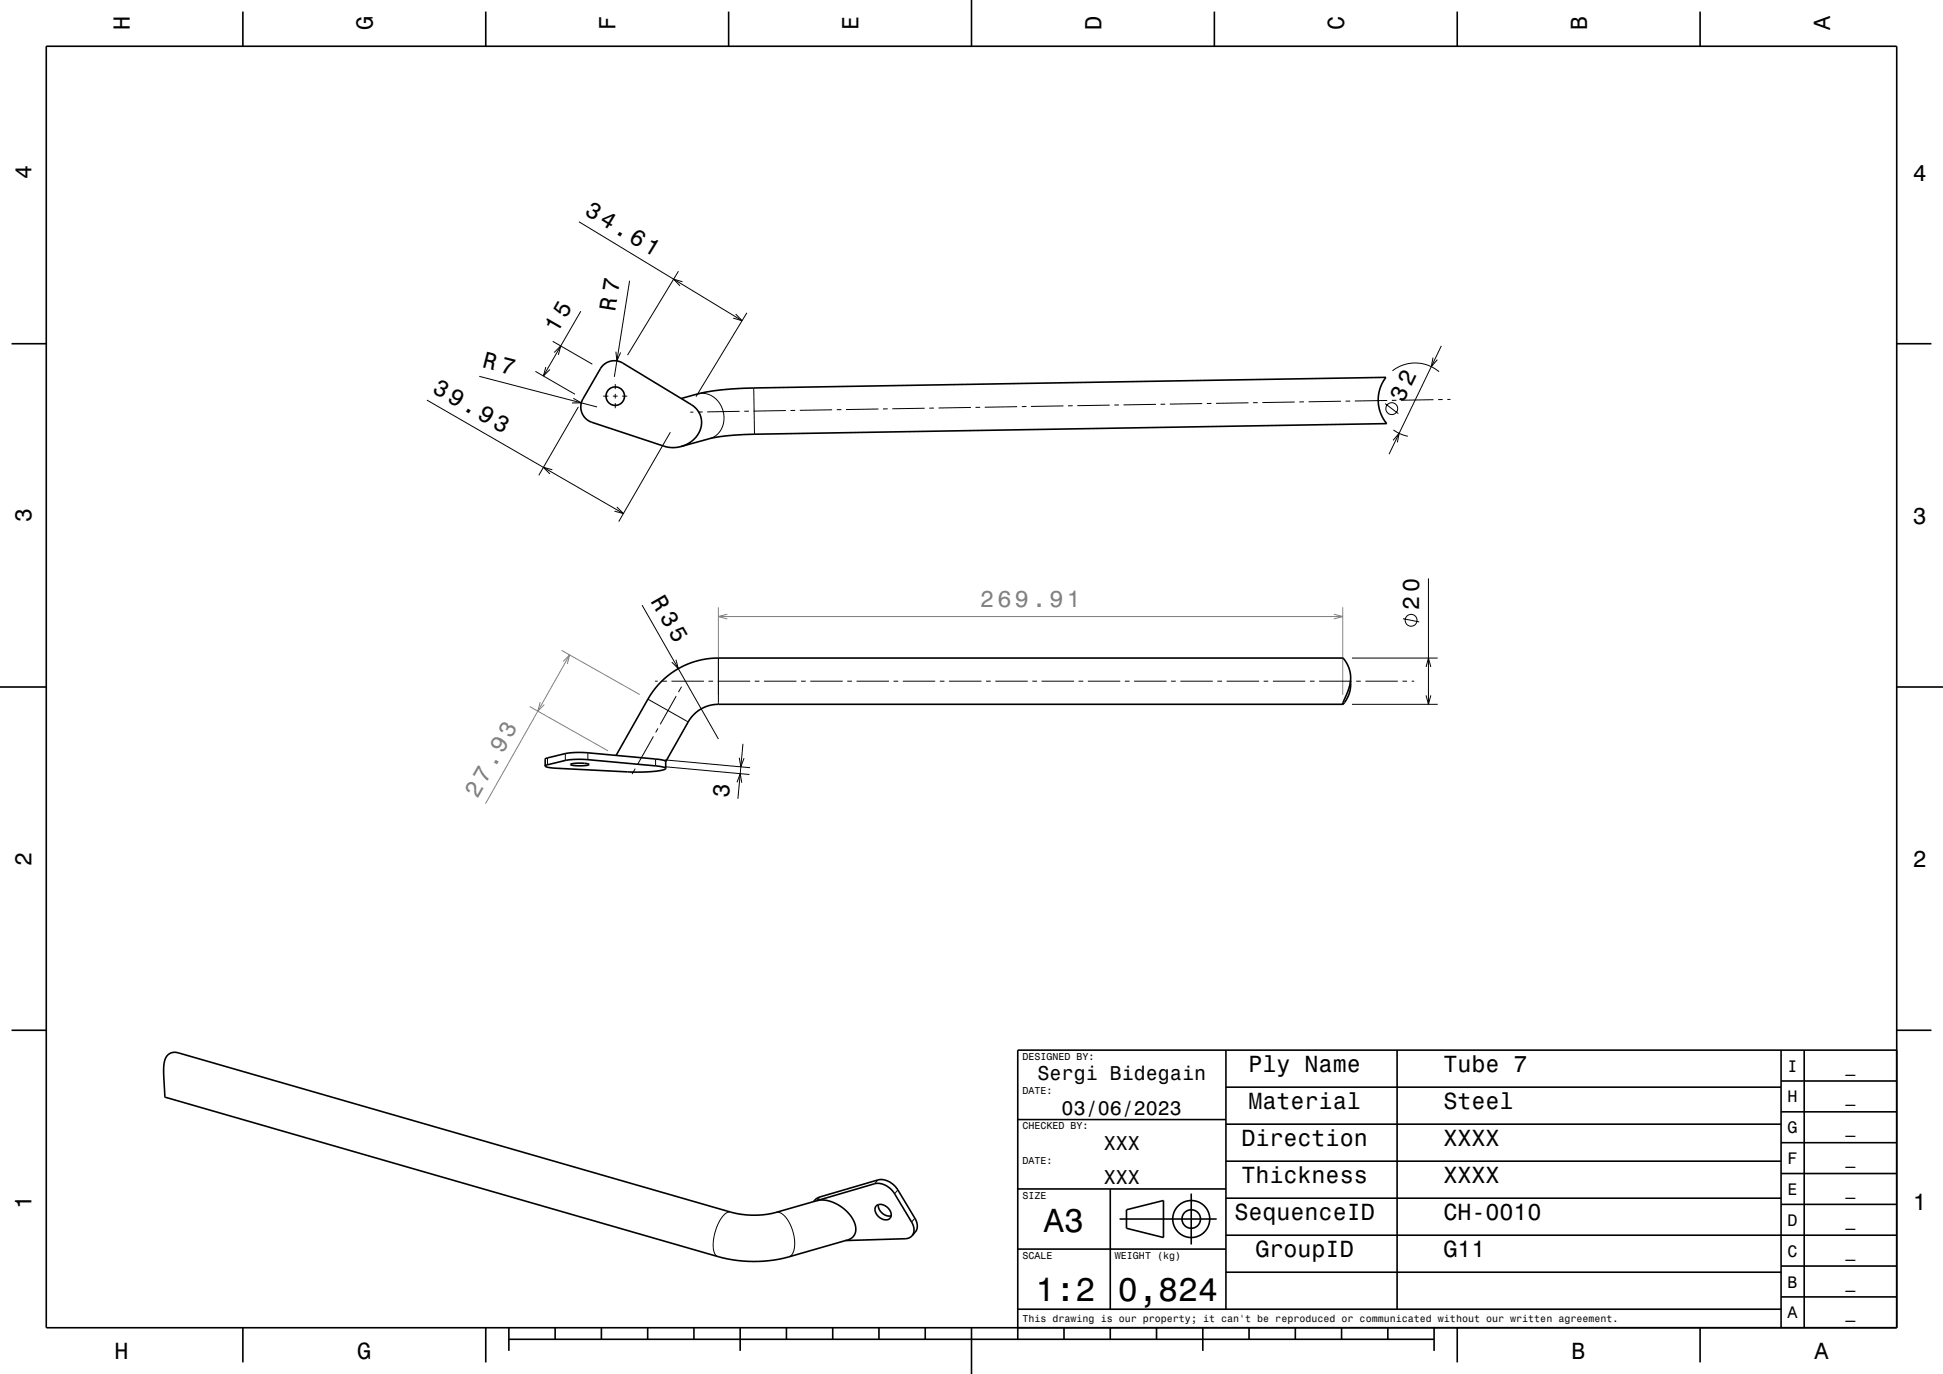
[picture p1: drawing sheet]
<svg xmlns="http://www.w3.org/2000/svg" width="420mm" height="297mm" viewBox="0 0 420 297" stroke-linecap="round" stroke-linejoin="round" font-family="sans-serif">
<g fill="none" stroke="#000" stroke-width=".22">
<path d="M125.2 47.9l35.2 21.4M146.6 58.6l-10.9 18.2M118 79.3l-.5 2 1.4-1.4M119.5 73.8l8.5 4.9M119.8 76.2l1.4-1.4-.5 1.9M125.5 67.3l-8 14M133.1 76l.2 2 .9-1.8M136.1 60.7l-3.3 20.8M147.5 60.9l-1.9-.6 1.4 1.5M159 67.9l1.4 1.4-1.9-.5M161.4 67.6l-11 18.1M309.8 77.3l-.4 2 1.3-1.6"/>
<path d="M311.6 74.8l-11.3 23.4M92.3 86.5l42.5 24.5M103.6 81.3l25.4 6.7M115.7 80.3l8.6 4.9M123.9 86.1l1.8 1h-2M125 87.9l-8.5 14.9M130.4 85.6h1.1M132.5 85.6h1M133 83v1.1M133 85.1v1M133 87.1v1.1M134.5 85.6h1.1"/>
<path d="M144.9 93.4l-11.1 19.3M149.9 89.1h-.7M150.8 85.1a5 5 0 0 1 5.6 6 4.3 4.3 0 0 1-2.9 3.7M151.9 89l-1 .1M159.9 88.9l-7 .1M161.9 88.9h-1M162.9 83.9l.2 10M169.9 88.7l-7 .2M171.9 88.7h-1M179.9 88.6l-7 .1M181.9 88.5l-1 .1M189.9 88.4l-7 .1"/>
<path d="M191.9 88.4h-1M199.9 88.2l-7 .2M201.9 88.2h-1M209.9 88.1l-7 .1M211.9 88l-1 .1M219.9 87.9l-7 .1M221.9 87.9h-1M229.9 87.7l-7 .2M231.9 87.7h-1M239.9 87.6l-7 .1M241.9 87.5l-1 .1M249.9 87.4l-7 .1"/>
<path d="M251.9 87.4h-1M259.9 87.2l-7 .2M261.9 87.2h-1M269.9 87.1l-7 .1M271.9 87l-1 .1M279.9 86.9l-7 .1M281.9 86.9h-1M289.9 86.7l-7 .2M291.9 86.7h-1M299.4 87.3l2.9 2.1M299.9 86.6l-7 .1M301 80.2a8 8 0 0 1 10.1 .1"/>
<path d="M301.1 95.2l1.3-1.5-.3 1.9M301.2 92.9l1.5 .9 1.6 .5M301.9 86.5h-1M309.9 86.4l-7 .1M311.9 86.4h-1M313.5 86.3h-.6M119.4 101.5l-1.9-.5 1.4 1.4M133.3 109.6l1.5 1.4-2-.5M138.8 130.8l16.5 28.9M303.3 133.7l3.5 .7M308.8 125v27.2M140.1 151.1l8.7 5"/>
<path d="M141.2 159.2l-3.4 6.1M141.6 147.2h.6M142.2 157.4l-.5 .9M143.2 147.2h1M145.2 147.2h7M146.1 142.6l.5 1.9-1.4-1.4M146.2 150.5l-3.5 6.1M147.3 148.4l-.6 1.2M153.2 147.2h1M155.2 147.2h7M155.3 142.2v10M163.2 147.2h1"/>
<path d="M165.2 147.2h7M173.2 147.2h1M175.2 147.2h7M183.2 147.2h1M185.2 147.2h7M193.2 147.2h1M195.2 147.2h7M203.2 147.2h1M205.2 147.2h7M213.2 147.2h1M215.2 147.2h7M223.2 147.2h1"/>
<path d="M225.2 147.2h7M233.2 147.2h1M235.2 147.2h7M243.2 147.2h1M245.2 147.2h7M253.2 147.2h1M255.2 147.2h7M263.2 147.2h1M265.2 147.2h7M273.2 147.2h1M275.2 147.2h7M283.2 147.2h1"/>
<path d="M285.2 147.2h7M292.2 152.2h18.6M292.2 142.2h18.6M293.2 147.2h1M295.2 147.2h7M303.2 147.2h1M305.2 147.2h.5M308.3 144.2l.5-2 .5 2M308.3 150.3l.5 1.9 .5-1.9M118.3 163.8v1.5M122.2 162.9v1.5M127.1 162.7v1.5"/>
<path d="M137.3 166.1l-.7 1.2M141.7 164.1v1.5M143.7 165.7l18.3 1.7M143.7 164.3l18.4 1.6M159.3 169.1l.7-1.9 .3 2M159.8 163.8l.3 2 .7-1.9M160.6 160.8l-1.1 11.9M177.3 258.7l-.7 .8M189.8 255.1l-.8 .8M194.1 257.2l-.7 .8M157.9 262a2.54 2.54 0 0 0-2.2 1.7l-.6 1.1a8.4 8.4 0 0 0-.5 6.3l.6 .5M167.7 262.1a2.94 2.94 0 0 1 2.8 2 8.1 8.1 0 0 1 .8 6.9l-.8 .7"/>
<path d="M197.8 263.3l-.7 .9"/>
<circle cx="300.8" cy="88.3" r="1.28"/>
<circle cx="305" cy="134.1" r="1.28"/>
</g>
<path d="M155.3 131.3v18.9M155.3 133.3h134.9M157.2 132.8l-1.9 .5 1.9 .5M288.3 132.8l1.9 .5-1.9 .5M290.2 131.3v18.9M114.5 152.7l16.9 9.6M116.8 151.8l-.5 1.9 1.4-1.4M121.4 140.6l16.9 9.5M121.7 143l1.4-1.4-.5 1.9M123.1 141.6l-18.2 32.1" fill="none" stroke="#808080" stroke-width=".22"/>
<g fill="none" stroke="#000" stroke-width=".35">
<path d="M10 10h400v277h-400zM52.5 2.5v7.5M105 2.5v7.5M157.5 2.5v7.5M210 0v10M262.5 2.5v7.5M315 2.5v7.5M367.5 2.5v7.5M2.5 74.3h7.5M130.3 79.1a3.5 3.5 0 0 1 4.3-.6l14.8 9a4.7 4.7 0 0 1-.2 8.1 6.6 6.6 0 0 1-5.7 .8l-15.6-5.1a3.5 3.5 0 0 1-1.9-5.1zM410 74.3h7.5M147.2 86.1a49.3 49.3 0 0 1 15.7-2.2l136.7-2.3a8 8 0 0 0 .2 10l-139.1 2.3-6.3 .7-7.2 1.9"/>
<path d="M0 148.5h10M290.2 152.2l.1-.4a10.6 10.6 0 0 0 1.5-6.5 5.8 5.8 0 0 0-1.6-3.1h-135.2l-2 .2-2.9 .6-3 1.3-2.3 1.4-2.2 2-2.3 3-7.1 12.6M290.2 152.2h-134.9a7.5 7.5 0 0 0-6.5 3.9l-4.9 8.6M291.9 147.2a6.2 6.2 0 0 1-1.7 5M410 148.5h10M117.8 165.6l.4-.3 4.2-1 3.3-.2 16.2 1.5 1.5 .2 .5 .3M117.8 165.6a4 4 0 0 0 2.4 .5l17.2 .8 4.4-.2 1.6-.3 .5-.3M117.8 165.6v-1.5l.2-.2 4.5-1.1 3.4-.1 17.1 1.5 .9 .4v1.5M123.3 165.2l1.4-.2a5.5 5.5 0 0 1 2.6 .2 6.6 6.6 0 0 1-4 0zM2.5 222.7h7.5M36.3 228a2.21 2.21 0 0 1 2.2-.4l119.4 34.4a19.1 19.1 0 0 0 9.8 .1l8.9-2.6a7.9 7.9 0 0 1 7.8 4.1 2.86 2.86 0 0 1-.6 4.2l-13.3 3.9a29 29 0 0 1-15.3-.1l-119.5-34.4-.1-.3a37 37 0 0 1-.1-7l.2-1zM265 235h120"/>
<path d="M265 227v56M302 227v56M385 233.7h25M385 227v60M390 227v60M410 222.7h7.5M410 227h-190v62.5M175.8 259.7l.6-.5 .7-.4 12.7-3.7a4.2 4.2 0 0 1 4.3 2.1l3.7 6.1a2.54 2.54 0 0 1 0 3l-.7 .8M176.6 259.5l12.4-3.6a4.2 4.2 0 0 1 4.4 2.1l3.7 6.2a2.55 2.55 0 0 1 0 2.9M220 257h45M220 242h45M240 257v26"/>
<path d="M257.5 258v11M265 259h120M265 251h120M265 243h120M385 253.7h25M385 247h25M385 240.3h25M189.4 260.6a2.27 2.27 0 0 1 3.3 2.1 1.28 1.28 0 0 1-.9 1 1.28 1.28 0 0 1-1.3-.3 1.92 1.92 0 0 1-1.1-2.8zM189.9 260.4a2.43 2.43 0 0 0 2.7 2.4M197.1 267.1l-.5 .5-.7 .2-13.1 .4M220 270h45M242 263.5h21"/>
<path d="M243.5 261.5l8-2v8l-8-2zM265 275h120M265 267h145M385 273.7h25M385 260.3h25M52.5 287v7.5M105 287v7.5M110 289.5h200M110 287v5M120 287v2.5M130 287v2.5M140 287v2.5"/>
<path d="M150 287v2.5M160 287v5M170 287v2.5M180 287v2.5M190 287v2.5M200 287v2.5M210 287v10M220 283h165M230 287v2.5M240 287v2.5M250 287v2.5M260 287v5"/>
<path d="M270 287v2.5M280 287v2.5M290 287v2.5M300 287v2.5M310 287v5M315 287v7.5M367.5 287v7.5M385 280.3h25"/>
<circle cx="133" cy="85.6" r="2"/>
<circle cx="257.5" cy="263.5" r="2"/>
<circle cx="257.5" cy="263.5" r="4"/>
</g>
<g font-size="7.2">
<text x="225.7" y="266.3">A3</text>
<text x="223.8" y="281.3">1:2</text>
<text x="241.7" y="281.3">0,824</text>
</g>
<g font-size="5.1">
<text x="133" y="67.4" transform="rotate(-81 133 67.4)">R 7</text>
<text x="120.4" y="72.1" transform="rotate(-60 120.4 72.1)">15</text>
<text x="104.1" y="79.4" transform="rotate(14 104.1 79.4)">R 7</text>
<text x="93.3" y="84.7" transform="rotate(30 93.3 84.7)">39.93</text>
<text x="140.5" y="129.8" transform="rotate(60 140.5 129.8)">R 35</text>
<text x="157.5" y="172.5" transform="rotate(-85 157.5 172.5)">3</text>
</g>
<g font-size="5">
<text x="28.1" y="6.5" transform="rotate(-90 28.1 6.5)">H</text>
<text x="80.6" y="6.5" transform="rotate(-90 80.6 6.5)">G</text>
<text x="133.1" y="6.5" transform="rotate(-90 133.1 6.5)">F</text>
<text x="185.6" y="6.5" transform="rotate(-90 185.6 6.5)">E</text>
<text x="238.1" y="6.5" transform="rotate(-90 238.1 6.5)">D</text>
<text x="290.6" y="6.5" transform="rotate(-90 290.6 6.5)">C</text>
<text x="343.1" y="6.5" transform="rotate(-90 343.1 6.5)">B</text>
<text x="395.6" y="6.5" transform="rotate(-90 395.6 6.5)">A</text>
<text x="6.8" y="38.7" transform="rotate(-90 6.8 38.7)">4</text>
<text x="413.5" y="39">4</text>
<text x="126.2" y="46.2" transform="rotate(31 126.2 46.2)">34.61</text>
<text x="303.4" y="87" transform="rotate(-64 303.4 87)">32</text>
<text x="6.8" y="112.9" transform="rotate(-90 6.8 112.9)">3</text>
<text x="413.5" y="113.2">3</text>
<text x="306.8" y="131.8" transform="rotate(-90 306.8 131.8)">20</text>
<text x="6.8" y="187.1" transform="rotate(-90 6.8 187.1)">2</text>
<text x="413.5" y="187.4">2</text>
<text x="269.9" y="231.8">Ply Name</text>
<text x="312" y="231.8">Tube 7</text>
<text x="269.9" y="239.8">Material</text>
<text x="312" y="239.8">Steel</text>
<text x="268.3" y="247.8">Direction</text>
<text x="312" y="247.8">XXXX</text>
<text x="268.3" y="255.8">Thickness</text>
<text x="312" y="255.8">XXXX</text>
<text x="6.8" y="261.3" transform="rotate(-90 6.8 261.3)">1</text>
<text x="266.8" y="263.8">SequenceID</text>
<text x="312" y="263.8">CH-0010</text>
<text x="413.5" y="261.6">1</text>
<text x="271.4" y="271.8">GroupID</text>
<text x="312" y="271.8">G11</text>
<text x="24.7" y="293.8">H</text>
<text x="77.2" y="293.8">G</text>
<text x="339.7" y="293.8">B</text>
<text x="392.2" y="293.8">A</text>
</g>
<g font-size="5" fill="#808080">
<text x="211.9" y="131.3">269.91</text>
<text x="103.2" y="172.7" transform="rotate(-61 103.2 172.7)">27.93</text>
</g>
<g font-size="4.3">
<text x="224.3" y="233.5">Sergi Bidegain</text>
<text x="229.5" y="241">03/06/2023</text>
<text x="238.6" y="248.5">XXX</text>
<text x="238.6" y="256">XXX</text>
</g>
<g font-size="3.6">
<text x="386.4" y="231.6">I</text>
<text x="398.9" y="231.6">_</text>
<text x="386.4" y="238.3">H</text>
<text x="398.9" y="238.3">_</text>
<text x="386.4" y="245">G</text>
<text x="398.9" y="245">_</text>
<text x="386.4" y="251.6">F</text>
<text x="398.9" y="251.6">_</text>
<text x="386.4" y="258.3">E</text>
<text x="398.9" y="258.3">_</text>
<text x="386.4" y="265">D</text>
<text x="398.9" y="265">_</text>
<text x="386.4" y="271.6">C</text>
<text x="398.9" y="271.6">_</text>
<text x="386.4" y="278.3">B</text>
<text x="398.9" y="278.3">_</text>
<text x="386.4" y="285">A</text>
<text x="398.9" y="285">_</text>
</g>
<g font-size="2.2">
<text x="221" y="229.1">DESIGNED BY:</text>
<text x="221" y="236.6">DATE:</text>
<text x="221" y="244.1">CHECKED BY:</text>
<text x="221" y="251.6">DATE:</text>
<text x="221" y="259.1">SIZE</text>
<text x="221" y="272.1">SCALE</text>
<text x="241" y="272.1">WEIGHT (kg)</text>
<text x="221" y="285.8">This drawing is our property; it can't be reproduced or communicated without our written agreement.</text>
</g>
</svg>
